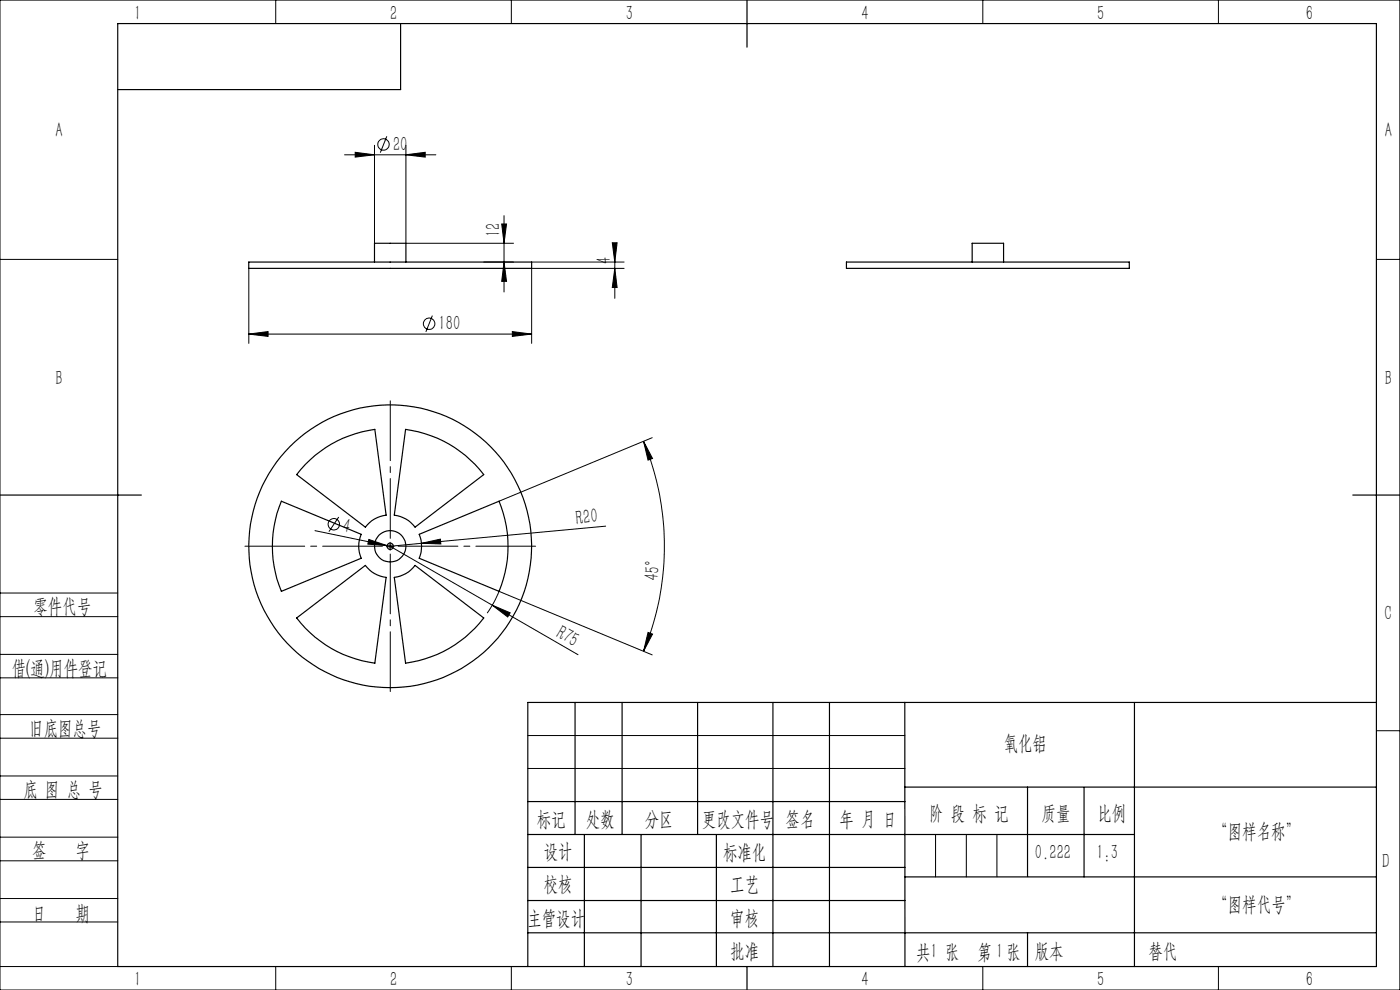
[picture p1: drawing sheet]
<svg xmlns="http://www.w3.org/2000/svg" width="297mm" height="210mm" viewBox="0 0 297 210" stroke-linecap="round" stroke-linejoin="round" font-family="sans-serif">
<g fill="none" stroke="#000" stroke-width=".25">
<path d="M25 5h267v200h-267zM85 5v14h-60M158.5 0v10M52.8 55.6h60v1.3h-60zM79.4 55.6v-4h6.7v4M179.6 55.6h60v1.3h-60zM206.2 55.6v-4h6.7v4M64.8 98.5a25 25 0 0 1 14.7-7.4l2.4 18.2a6.4 6.4 0 0 0-4.4 2.5l-14.6-11.1zM86 91.1a24.9 24.9 0 0 1 16.6 9.6l-14.5 11.1a6.4 6.4 0 0 0-4.5-2.5zM0 105h30M59.7 106.3l16.9 7a6.4 6.4 0 0 0 0 5.1l-16.9 7a24.9 24.9 0 0 1 0-19.1zM88.9 113.3l17-7a24.9 24.9 0 0 1 0 19.1l-17-7a6.8 6.8 0 0 0 0-5.1z"/>
<path d="M287 105h10M62.9 131.1l14.6-11.2a6.4 6.4 0 0 0 4.4 2.6l-2.4 18.2a24.9 24.9 0 0 1-16.6-9.6zM83.6 122.5a6.4 6.4 0 0 0 4.5-2.6l14.5 11.2a24.9 24.9 0 0 1-16.6 9.6zM122 149v28M132 149v28M148 149v28M164 149v56M176 149v56M191.9 149l.1 56M240.7 149v56M292 149h-180v56M112 177h128.7"/>
<path d="M112 170h80M124 177v28M136 177v28M152 177v28M191.9 167h100.1M218 167v18.9M230 167v19M112 197.9h180M112 184h80M112 191h80M192 186h100M218 197.9v7.1"/>
<path d="M158.5 205v5"/>
<circle cx="82.8" cy="115.9" r="30"/>
<circle cx="82.8" cy="115.9" r="3.3"/>
<circle cx="82.8" cy="115.9" r=".67"/>
</g>
<g fill="none" stroke="#000" stroke-width=".21">
<path d="M0 0h297v210h-297zM58.5 0v5M108.5 0v5M208.5 0v5M258.5 0v5M73.1 32.8h19.4M75.4 32.3l4 .5-4 .5zM79.4 30.8v20.8M82.1 28.9l-1.4 3.5M86.1 32.8l4.1-.5v1zM86.1 30.8v20.8h22.8M0 55h25"/>
<path d="M52.8 56.9v15.9M102.6 55.6h6.3M106.4 47.5h1.1l-.6 4.1zM106.9 45.7v16.2M106.9 55.6l.6 4.1h-1.1zM112.8 55.6h19.6M129.9 51.5h1l-.5 4.1zM130.4 56.9l.5 4.1h-1zM130.4 52.9v10.4M132.4 56.9h-19.6v15.9M292 55h5M52.8 70.9l4.1-.6v1.1z"/>
<path d="M52.8 70.9h60M91.7 66.9l-1.4 3.5M108.7 70.3l4.1 .6-4.1 .5zM136.5 93.6l1.9 3.7-.9 .3zM136.5 93.6a58.4 58.4 0 0 1 0 44.5M138.4 92.8l-32.5 13.5M66.8 112.6l15.3 3.1M71.9 109.7l-2.1 3.1M78.2 114.4l3.9 1.3-4.1-.3zM82 115.9h1.6M82.1 115.7l1.3 .3M82.8 115v1.7"/>
<path d="M89.4 115.2l4-.8 .1 1zM128.5 111.6l-45.7 4.3 21.6 12.5M0 138.8h25M0 125.8h25M0 130.8h25M103.4 130.1l1.3-2.3 1.2-2.4 32.5 13.5M104.4 128.4l3.8 1.6-.5 .9zM104.4 128.4l18.2 10.5M137.5 134.2l.9 .3-1.9 3.6zM0 143.8h25M0 156.6h25M0 151.6h25"/>
<path d="M112 156h80M292 155h5M0 169.6h25M0 164.6h25M0 177.6h25M112 163h80M198.5 177v9M205 177v9M211.5 177v9M0 182.6h25M0 190.6h25M0 195.6h25"/>
<path d="M0 205h25M58.5 205v5M108.5 205v5M208.5 205v5M258.5 205v5"/>
<circle cx="81.4" cy="30.6" r="1.22"/>
<circle cx="91" cy="68.7" r="1.22"/>
<circle cx="70.8" cy="111.2" r="1.21"/>
</g>
<path d="M82.3 115.9h1M82.4 115.5l.7 .7M82.8 115.4v1M83.1 115.5l-.7 .7" fill="none" stroke="#808080" stroke-width=".21"/>
<path d="M81.1 115.9h-29.1M82.8 114.2v-29.2M82.8 117.5v29.2M84.5 115.9h29.1" fill="none" stroke="#000" stroke-width=".21" stroke-dasharray="30.5 1.3 1.3 1.3" stroke-dashoffset="17.8"/>
<g fill="#000">
<path d="M78.2 114.4l3.9 1.3-4.1-.3zM89.4 115.2l4-.8 .1 1zM104.4 128.4l3.8 1.6-.5 .9z"/>
<path d="M130.4 56.9l.5 4.1h-1zM129.9 51.5h1l-.5 4.1zM106.9 55.6l.6 4.1h-1.1zM106.4 47.5h1.1l-.6 4.1z"/>
<path d="M108.7 70.3l4.1 .6-4.1 .5zM52.8 70.9l4.1-.6v1.1zM86.1 32.8l4.1-.5v1zM75.4 32.3l4 .5-4 .5z"/>
<path d="M137.5 134.2l.9 .3-1.9 3.6zM136.5 93.6l1.9 3.7-.9 .3z"/>
</g>
<g font-size="4.4">
<text x="28.5" y="4.1">1</text>
<text x="82.7" y="4.1">2</text>
<text x="132.7" y="4.1">3</text>
<text x="182.7" y="4.1">4</text>
<text x="232.7" y="4.1">5</text>
<text x="277" y="4.1">6</text>
<text x="11.7" y="29.1">A</text>
<text x="293.8" y="29.1">A</text>
<text x="83.4" y="31.9">20</text>
<text x="106.1" y="50.3" transform="rotate(-90 106.1 50.3)">12</text>
<text x="129.6" y="56" transform="rotate(-90 129.6 56)">4</text>
<text x="93.1" y="70">180</text>
<text x="11.7" y="81.6">B</text>
<text x="293.8" y="81.6">B</text>
<text x="72.5" y="112.9" transform="rotate(12 72.5 112.9)">4</text>
<text x="122.3" y="111.3" transform="rotate(-5 122.3 111.3)">R20</text>
<text x="139.7" y="123.3" transform="rotate(-86 139.7 123.3)">45°</text>
<text x="7.1" y="130.1">零件代号</text>
<text x="293.7" y="131.6">C</text>
<text x="117.8" y="135" transform="rotate(30 117.8 135)">R75</text>
<text x="2.5" y="143.2">借(通)用件登记</text>
<text x="6.2" y="155.8">旧底图总号</text>
<text x="212.9" y="159.1">氧化铝</text>
<text x="5" y="168.9">底 图 总 号</text>
<text x="197.1" y="173.8">阶 段 标 记</text>
<text x="221" y="173.8">质量</text>
<text x="232.8" y="173.8">比例</text>
<text x="113.9" y="175.2">标记</text>
<text x="124.3" y="175.2">处数</text>
<text x="136.8" y="175.2">分区</text>
<text x="148.9" y="175.2">更改文件号</text>
<text x="166.7" y="175.2">签名</text>
<text x="178.1" y="175.2">年 月 日</text>
<text x="257.4" y="177.8">“图样名称”</text>
<text x="6.8" y="181.9">签</text>
<text x="16" y="181.9">字</text>
<text x="115.3" y="182.1">设计</text>
<text x="153.4" y="182.2">标准化</text>
<text x="219.6" y="182.1">0.222</text>
<text x="232.6" y="182.1">1:3</text>
<text x="293.2" y="184.1">D</text>
<text x="115.3" y="189">校核</text>
<text x="154.9" y="189">工艺</text>
<text x="6.8" y="195.2">日</text>
<text x="16" y="195.2">期</text>
<text x="111.9" y="196.2">主管设计</text>
<text x="154.9" y="196.2">审核</text>
<text x="257.4" y="193.2">“图样代号”</text>
<text x="154.9" y="203.1">批准</text>
<text x="194.4" y="203.4">共 张</text>
<text x="197.4" y="203.1">1</text>
<text x="207.4" y="203.4">第 张</text>
<text x="211.3" y="203.1">1</text>
<text x="219.5" y="203.1">版本</text>
<text x="243.6" y="203.1">替代</text>
<text x="28.5" y="209.1">1</text>
<text x="82.7" y="209.1">2</text>
<text x="132.7" y="209.1">3</text>
<text x="182.7" y="209.1">4</text>
<text x="232.7" y="209.1">5</text>
<text x="277" y="209.1">6</text>
</g>
</svg>
